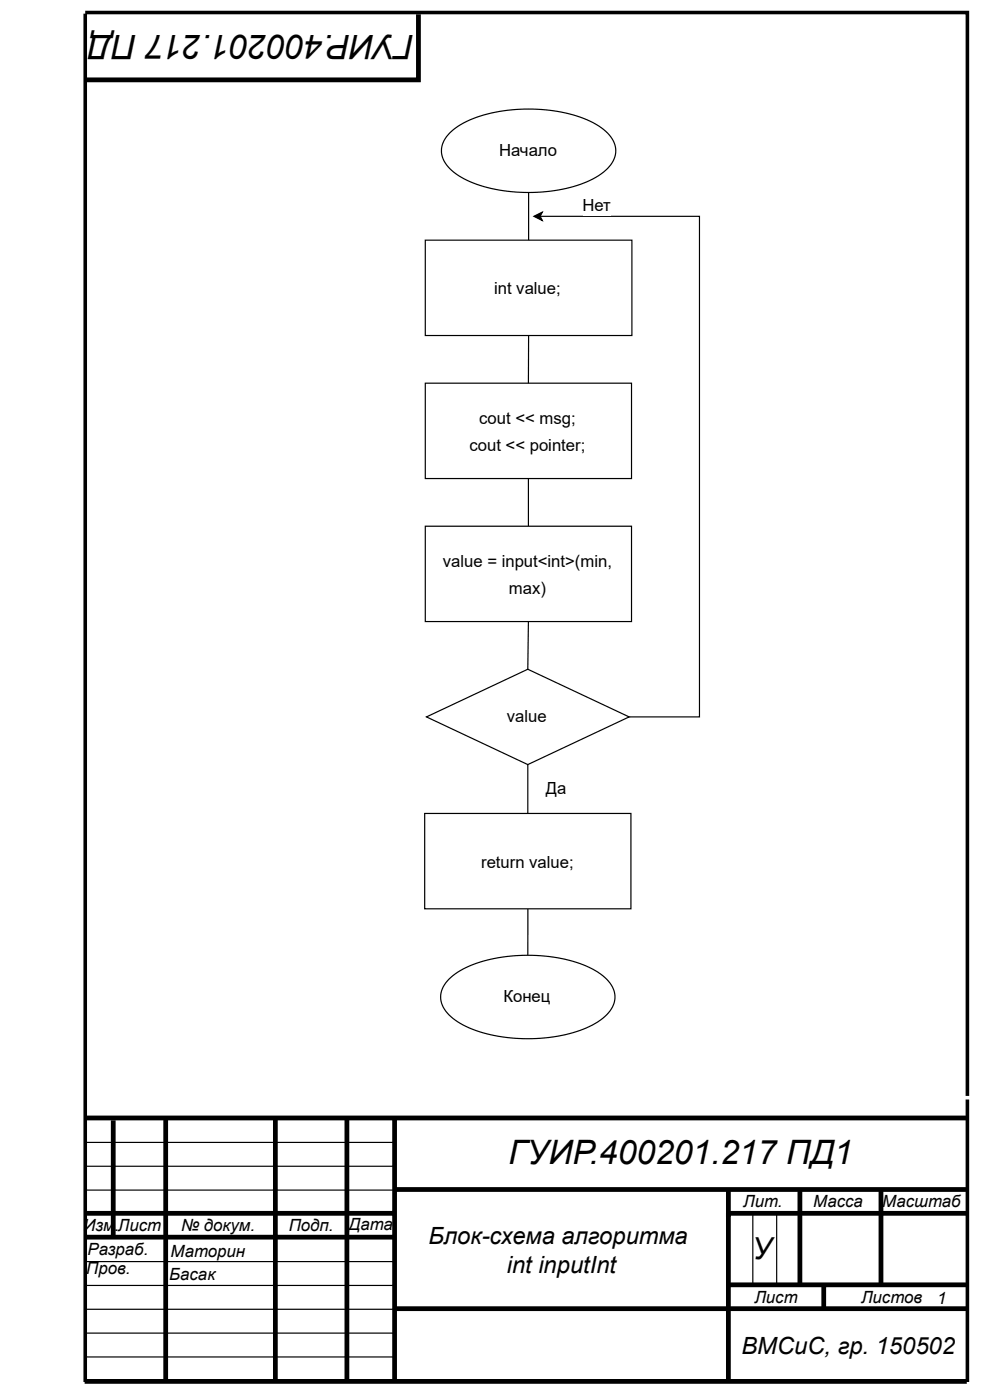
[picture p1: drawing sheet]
<svg xmlns="http://www.w3.org/2000/svg" width="210mm" height="298mm" viewBox="0 0 210 298" stroke-linecap="round" stroke-linejoin="round" font-family="sans-serif">
<path d="M18.1 2.7h187.6v230.4M18.1 2.9v291M205.7 233.9v60" fill="none" stroke="#000" stroke-width=".76" stroke-linecap="butt"/>
<g fill="none" stroke="#000" stroke-width="1" stroke-linecap="butt">
<path d="M89 3v14h-71M18 237.8h187.6M24.1 238.3v24.8M35.2 237.8v55.8M58.6 237.8v55.8M73.8 237.8v55.8M83.9 237.8v55.8M18 258.1h65.9M83.9 253h121.7M154.9 253v40.6M154.9 258.1h50.7M170.1 253v20.3"/>
<path d="M187.3 253v20.3M18 263.1h65.9M83.9 278.3h121.7M154.9 273.3h50.7M175.2 273.3v5M18 293.8h187.6"/>
</g>
<path d="M18.1 243h65.9M18.1 248.1h65.9M18.1 253.1h65.9M160.1 258.2v15.2M165.2 258.2v15.2M18.1 268.3h65.9M18.1 273.4h65.9M18.1 278.5h65.9M18.1 283.5h65.9M18.1 288.6h65.9" fill="none" stroke="#000" stroke-width=".25"/>
<path d="M95.7 28.3a21.3 21.3 0 0 1 12.2-4.8l3.4-.3 3.6 .1a24.5 24.5 0 0 1 13.6 4.4 5.1 5.1 0 0 1 1.4 7.4 17.2 17.2 0 0 1-10.4 5.2l-4.9 .6h-4.7a24.5 24.5 0 0 1-13.6-4.5 5.1 5.1 0 0 1-1.3-7.3z" fill="#fff"/>
<path d="M95.7 28.3a21.3 21.3 0 0 1 12.2-4.8l3.4-.3 3.6 .1a24.5 24.5 0 0 1 13.6 4.4 5.1 5.1 0 0 1 1.4 7.4 17.2 17.2 0 0 1-10.4 5.2l-4.9 .6h-4.7a24.5 24.5 0 0 1-13.6-4.5 5.1 5.1 0 0 1-1.3-7.3z" fill="none" stroke="#000" stroke-width=".25"/>
<path d="M90.4 51.1h44v20.3h-44z" fill="#fff"/>
<path d="M90.4 51.1h44v20.3h-44zM112.4 40.9v10.2" fill="none" stroke="#000" stroke-width=".25"/>
<path d="M90.4 81.5h43.9v20.3h-43.9z" fill="#fff"/>
<path d="M112.4 71.4v10.1M90.4 81.5h43.9v20.3h-43.9z" fill="none" stroke="#000" stroke-width=".25"/>
<path d="M90.7 152.5l21.5-10.2 21.6 10.2-21.6 10.1z" fill="#fff"/>
<path d="M113.5 46l1.8-.9-.4 .9 .4 .9zM114.9 46h33.8v106.5h-14.9M90.7 152.5l21.5-10.2 21.6 10.2-21.6 10.1z" fill="none" stroke="#000" stroke-width=".25"/>
<path d="M113.5 46l1.8-.9-.4 .9 .4 .9z" fill="#000"/>
<g fill="#fff">
<path d="M124 41.6h5.8v4.3h-5.8z"/>
<path d="M90.4 111.9h43.9v20.3h-43.9z"/>
</g>
<path d="M90.4 111.9h43.9v20.3h-43.9zM112.4 101.8v10.1M112.4 132.2l-.2 10.1M112.3 193.3l-.1 9.9" fill="none" stroke="#000" stroke-width=".25"/>
<path d="M90.3 173h43.9v20.3h-43.9z" fill="#fff"/>
<path d="M90.3 173h43.9v20.3h-43.9zM112.2 162.6v10.4" fill="none" stroke="#000" stroke-width=".25"/>
<path d="M95.5 208.3a21.3 21.3 0 0 1 12.2-4.8l3.4-.3 3.7 .1a24.5 24.5 0 0 1 13.6 4.4 5.1 5.1 0 0 1 1.3 7.3 17.2 17.2 0 0 1-10.4 5.3l-4.5 .5h-5.1a24.5 24.5 0 0 1-13.6-4.4 5.1 5.1 0 0 1-1.3-7.3z" fill="#fff"/>
<path d="M95.5 208.3a21.3 21.3 0 0 1 12.2-4.8l3.4-.3 3.7 .1a24.5 24.5 0 0 1 13.6 4.4 5.1 5.1 0 0 1 1.3 7.3 17.2 17.2 0 0 1-10.4 5.3l-4.5 .5h-5.1a24.5 24.5 0 0 1-13.6-4.4 5.1 5.1 0 0 1-1.3-7.3z" fill="none" stroke="#000" stroke-width=".25"/>
<path d="M.4 .4h207.9v296.6h-207.9z" fill="none" stroke="#fff" stroke-width=".25"/>
<g font-size="7.2">
<text x="88.1" y="7.4" transform="rotate(180 88.1 7.4)">ГУИР.400201.217 ПД</text>
<text x="108.2" y="247.7">ГУИР.400201.217 ПД1</text>
</g>
<text font-size="6.4" x="159.9" y="267.7">У</text>
<g font-size="5">
<text x="91.1" y="264.7">Блок-схема алгоритма</text>
<text x="107.8" y="270.7">int inputInt</text>
<text x="157.7" y="288">ВМСиС, гр. 150502</text>
</g>
<g font-size="3.6">
<text x="158.1" y="256.8">Лит.</text>
<text x="172.9" y="256.8">Масса</text>
<text x="187.6" y="256.8">Масштаб</text>
<text x="17.7" y="261.9">Изм</text>
<text x="24.4" y="261.9">.Лист</text>
<text x="38.5" y="261.9">№ докум.</text>
<text x="61.4" y="261.9">Подп.</text>
<text x="74.1" y="261.6">Дата</text>
<text x="18.6" y="266.9">Разраб.</text>
<text x="36.3" y="267.4">Маторин</text>
<text x="18.4" y="271">Пров.</text>
<text x="36" y="272.3">Басак</text>
<text x="160.4" y="277.1">Лист</text>
<text x="183.1" y="277.1">Листов</text>
<text x="199.3" y="277.3">1</text>
</g>
<g font-size="3.5">
<text x="106.1" y="33.2">Начало</text>
<text x="123.9" y="44.9">Нет</text>
<text x="105.1" y="62.6">int value;</text>
<text x="99.8" y="95.8">cout &lt;&lt; pointer;</text>
<text x="101.9" y="90.2">cout &lt;&lt; msg;</text>
<text x="94.2" y="120.7">value = input&lt;int&gt;(min,</text>
<text x="108.2" y="126.2">max)</text>
<text x="107.8" y="153.6">value</text>
<text x="116.1" y="168.8">Да</text>
<text x="102.3" y="184.6">return value;</text>
<text x="107" y="213.2">Конец</text>
</g>
</svg>
